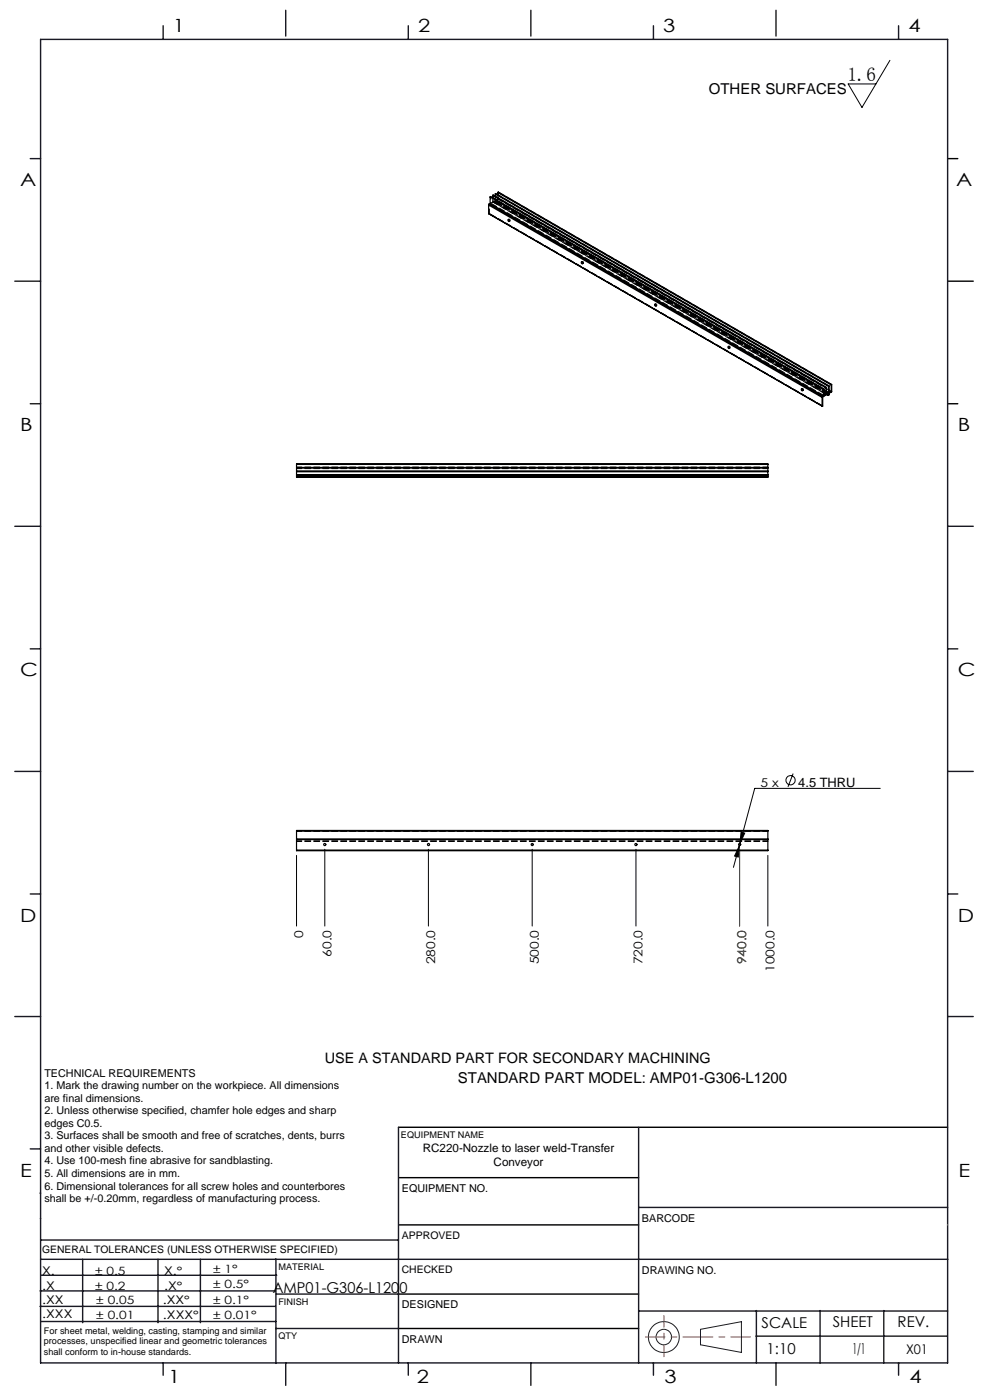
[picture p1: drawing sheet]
<svg xmlns="http://www.w3.org/2000/svg" width="210mm" height="297mm" viewBox="0 0 210 297" stroke-linecap="round" stroke-linejoin="round" font-family="sans-serif">
<g fill="none" stroke="#191924" stroke-width=".21">
<path d="M8.6 231.2v9.4M148.6 282l8.7-1.6v6.5l-8.7-1.6z"/>
<circle cx="140.8" cy="283.7" r="3.3"/>
<circle cx="140.8" cy="283.7" r="1.64"/>
</g>
<path d="M201 33.7h2.2M201 59.7h5.4M201 85.7h2.2M84.5 239.1h116.5M84.6 259.9h50.9M84.6 249.8h50.9M84.6 274.5h50.9M84.5 281.8h51" fill="none" stroke="#000" stroke-width=".3"/>
<path d="M136.9 283.6h22.3" fill="none" stroke="#f00" stroke-width=".21" stroke-dasharray="6.3 1.3 1.3 1.3" stroke-dashoffset="2.2"/>
<path d="M140.8 287.8v-8.7" fill="none" stroke="#f00" stroke-width=".21" stroke-dasharray="6.3 1.3 1.3 1.3" stroke-dashoffset="3.9"/>
<g fill="none" stroke="#191924" stroke-width=".3">
<path d="M8.6 8.4h192.4v280.7h-192.4zM34.6 5.5v2.9M60.6 2.2v5.5M86.6 5.5v2.9M112.6 2.2v5.5M138.6 5.5v2.9M164.6 2.2v5.5M190.6 5.5v2.9M6.4 33.7h2.2M3.1 59.7h5.5M6.4 85.7h2.2M3.1 111.7h5.5"/>
<path d="M201 111.7h5.4M6.4 137.7h2.2M201 137.7h2.2M3.1 163.7h5.5M201 163.7h5.4M6.4 189.6h2.2M201 189.6h2.2M3.1 215.6h5.5M201 215.6h5.4M84.5 239.1v50M135.5 239.1v50M6.4 243.7h2.2"/>
<path d="M8.5 253.1h.1M8.6 258.5h.1M135.5 256.1h65.5M8.5 277.1h49.9M8.5 273.9h49.9M8.6 267.2h192.4M8.6 263.1h75.9M8.8 270.5h49.9M17.5 267.2v13.4M33.5 267.2v13.4M42.5 267.2v13.4M58.5 267.2v22"/>
<path d="M58.6 274.5h26M135.5 278.1h65.5M160.4 278v11.1M174 278v11.1M187.5 278v11.1M8.8 280.3h49.7M34.6 289.1v2.6M58.5 281.8h26M60.6 289.1v4.8M86.6 289.1v2.6M112.6 289.1v4.8M138.6 289.1v2.6"/>
<path d="M160.4 283.5h40.5M164.6 289.1v4.8M190.6 289.1v2.6"/>
</g>
<path d="M201 259.9h.1" fill="none" stroke="#c0c0c0" stroke-width=".21"/>
<g fill="none" stroke="#000" stroke-width=".21">
<path d="M188.8 12.8l-6 10-2.9-5h5.9M156.8 179.4l-.2 2.4-.8-.2zM156.8 179.4l-1.2 4.6M157 179l-.2 .4M157.2 176.5l.8 .2-1 2.3zM168.2 164.1l-1.1 2.8M186.7 167.2h-26.6l-3.1 11.8M62.9 181.5v15M68.9 180.2v16.3M90.9 180.2v16.3M112.9 180.2v16.3M134.9 180.2v16.3"/>
<path d="M156.9 180.2v16.3M162.9 181.5v15"/>
<circle cx="167.7" cy="165.5" r=".99"/>
</g>
<path d="M156.9 180.2v16.3" fill="none" stroke="#808000" stroke-width=".21"/>
<path d="M156.8 179.4l-1 2.2 .8 .2zM157.2 176.5l-.2 2.5 1-2.3z" fill="#000"/>
<g fill="none" stroke="#000" stroke-width=".25">
<path d="M103.6 45.3l70.8 40.9M103.6 43.5l70.8 40.8M103.6 45.3l70.8 40.8M103.6 43.5v1.8M103.8 43.3l-.2 .2M103.8 43.3l70.7 40.8M104 41.8l.1-.1 70.7 40.8M104 41.8l70.7 40.8M104 43.2l70.7 40.8M104 41.8v1.4M104 43.2l-.2 .1M104.5 41.5l.1-.1 70.7 40.8"/>
<path d="M104.5 41.5l70.7 40.8M104.5 41.5v.5M105.1 41.2v-.1l70.8 40.8M105.1 41.2l70.7 40.8M105.1 41.2v.4M105.6 40.8l.1-.1 70.7 40.9M105.6 40.8l70.7 40.9M105.6 40.8v.5M107.9 46.6l.2 .3M107.9 46.6h.1M123.4 55.6h.1M123.4 55.6l.2 .3"/>
<path d="M139 64.6l.2 .3M154.4 73.6a.18 .18 0 0 1 .3 .1 .18 .18 0 0 1-.1 .2zM154.6 73.6h.1M154.6 73.6l.1 .2M62.9 98.5v-.1h100v.1M62.9 99.2v.1M62.9 99.9v.2M62.9 98.5v.7M62.9 99.3v.6M62.9 98.5h100M62.9 99.3h100M62.9 99.2h100"/>
<path d="M62.9 99.9h100M162.9 99.2v.1M162.9 99.9v.2M162.9 98.5v.7M162.9 99.3v.6M170.1 82.5l.2 .3M174.4 84.3v1.8M174.5 84.1l-.1 .2M174.7 82.6l.1-.1v1.5l.4-.3M174.7 84l-.2 .1M174.7 82.6v1.4M174.8 83.4l.4 .3"/>
<path d="M175.2 82.3l.1-.1v1.4l.5-.2M175.2 82.3v1.4M175.3 83.1l.5 .3M175.4 83.7l.3 .2M175.7 83.9v-.4l-1.2 .7v1.9h-.1M175.8 82l.1-.1v1.4l.4-.2M175.8 82v1.4M175.8 83.6h.1M175.9 82.8l.4 .3M175.9 83.6l-.2 .3M176.3 81.7l.1-.1v1.5l-.6 .4v.2l.1-.1M176.3 81.7v1.4"/>
<path d="M62.9 100.7v.1M62.9 101.1v.2h100v-.2M62.9 100.1v.6M62.9 100.8v.3M62.9 100.1h100M62.9 100.8h100M62.9 100.7h100M62.9 101.1h100M162.9 100.7v.1M162.9 100.1v.6M162.9 100.8v.3M62.9 178v.1"/>
<path d="M62.9 176.2v.1M62.9 176.2h100M62.9 178.1h100M62.9 178h100M62.9 176.3v1.7M62.9 178.1v2.2M62.9 176.3h100M162.9 178v.1M162.9 176.2v.1M162.9 176.3v1.7M162.9 178.1v2.2M62.9 180.3v.2h100v-.2"/>
<path d="M62.9 180.3h100"/>
<circle cx="107.9" cy="46.8" r=".18"/>
<circle cx="123.5" cy="55.7" r=".19"/>
<circle cx="139" cy="64.7" r=".18"/>
<circle cx="170.1" cy="82.7" r=".18"/>
<circle cx="68.9" cy="179.2" r=".22"/>
<circle cx="90.9" cy="179.2" r=".22"/>
<circle cx="112.9" cy="179.2" r=".21"/>
<circle cx="134.9" cy="179.2" r=".22"/>
<circle cx="156.9" cy="179.2" r=".22"/>
</g>
<path d="M162.9 99.3h-100M162.9 99.4h-100M162.9 99.1h-100M162.9 101.1h-100M162.9 178.1h-100M162.9 176.3h-100M162.9 176.2h-100M162.9 178.5h-100M162.9 178.4h-100" fill="none" stroke="#000" stroke-width=".21" stroke-dasharray="1.3 .6" stroke-dashoffset=".2"/>
<g fill="none" stroke="#000" stroke-width=".21" stroke-dasharray="1.3 .6">
<path d="M103.8 45.3h-.1M103.8 45.3h.1M104.1 41.7h.1M104.1 43.1l.4-.3M104.6 41.4h.1M104.6 42.8l.5-.3M105 43.1v-.4M105.1 42.9l.1-.1M105.1 42.6v.3M105.2 41v.1M105.2 42.5l.4-.3M105.2 42.8v.1"/>
<path d="M105.2 42.9l-.2 .2M105.7 40.7v.1M107.9 46.5l-.1 .1M108 47l.2-.1M123.5 55.5l-.1 .1M123.6 55.9h.1M139.1 64.5h-.2M139.1 64.9l.2-.1M154.6 73.4l-.1 .1M154.7 73.9l.1-.1M170.2 82.4l-.2 .1M170.3 82.9l.1-.1"/>
<path d="M175.4 83.7l-70.4-40.6M176.4 83.1l-.1-.1M68.7 101.1v.2M69.1 101.3v-.2M90.7 101.1v.2M91.1 101.3v-.2M112.7 101.1v.2M113.1 101.3v-.2M134.7 101.1v.2M135.1 101.3v-.2M156.7 101.1v.2M157.1 101.3v-.2"/>
</g>
<g fill="none" stroke="#000" stroke-width=".21" stroke-dasharray="1.3 .6" stroke-dashoffset="-.2">
<path d="M174.5 86.2l-70.7-40.9M174.5 84.2l-70.7-40.8M174.5 86.1l-70.7-40.8M174.8 82.5l-70.7-40.8M174.8 83.9l-70.7-40.8M175.3 82.2l-70.7-40.8M175.3 83.6l-70.7-40.8M175.7 83.5l-70.7-40.8M175.8 83.5l-70.7-40.9M175.8 83.7l-70.7-40.8M175.9 81.9l-70.7-40.8M175.9 83.3l-70.7-40.8"/>
<path d="M175.9 83.7l-70.7-40.8M176.4 81.6l-70.7-40.8"/>
</g>
<path d="M174.8 83.4l-70.3-40.6M175.3 83.1l-70.2-40.6M175.9 82.8l-70.3-40.6" fill="none" stroke="#000" stroke-width=".21" stroke-dasharray="1.3 .6" stroke-dashoffset=".1"/>
<path d="M104.5 42.8v-.9M105.1 42.5v-.9M105.6 42.2v-.9" fill="none" stroke="#000" stroke-width=".21" stroke-dasharray="1.3 .6" stroke-dashoffset=".5"/>
<path d="M175.8 83.6l-70.6-40.8" fill="none" stroke="#000" stroke-width=".21" stroke-dasharray="1.3 .6" stroke-dashoffset="-.1"/>
<path d="M105.7 42.3l-.6 .3M107.9 46.6a.18 .18 0 0 1 .3 0 .18 .18 0 0 1-.1 .3M123.5 55.6a.18 .18 0 0 1 .2 0 .18 .18 0 0 1-.1 .3M139 64.5a.18 .18 0 0 1 .3 .1 .18 .18 0 0 1-.1 .2M154.6 73.5a.18 .18 0 0 1 .2 .1 .18 .18 0 0 1-.1 .2M170.1 82.5a.18 .18 0 0 1 .3 0 .18 .18 0 0 1-.1 .3" fill="none" stroke="#000" stroke-width=".21" stroke-dasharray="1.3 .6" stroke-dashoffset=".4"/>
<path d="M105.7 40.8v1.5" fill="none" stroke="#000" stroke-width=".21" stroke-dasharray="1.3 .6" stroke-dashoffset=".8"/>
<path d="M104.1 41.7v1.4M104.6 41.4v1.4M105 42.7l-1.2 .7M105.2 41.1v1.4" fill="none" stroke="#000" stroke-width=".21" stroke-dasharray="1.3 .6" stroke-dashoffset=".7"/>
<path d="M103.8 43.4v1.9" fill="none" stroke="#000" stroke-width=".21" stroke-dasharray="1.3 .6" stroke-dashoffset="1"/>
<text font-size="4.1" x="179.7" y="17.2">1.6</text>
<g font-size="3.9">
<text x="36.7" y="6.9">1</text>
<text x="88.7" y="6.9">2</text>
<text x="140.7" y="6.9">3</text>
<text x="192.7" y="6.9">4</text>
<text x="4.2" y="39.5">A</text>
<text x="202.9" y="39.5">A</text>
<text x="4.2" y="91.5">B</text>
<text x="203.2" y="91.5">B</text>
<text x="4.2" y="143.5">C</text>
<text x="203.2" y="143.5">C</text>
<text x="4.2" y="195.5">D</text>
<text x="203.2" y="195.5">D</text>
<text x="4.2" y="249.6">E</text>
<text x="203.3" y="249.6">E</text>
<text x="35.7" y="293.4">1</text>
<text x="88.4" y="293.4">2</text>
<text x="141" y="293.4">3</text>
<text x="193" y="293.4">4</text>
</g>
<g font-size="3.2">
<text x="150.4" y="20">OTHER SURFACES</text>
<text x="97.1" y="229.8">STANDARD PART MODEL: AMP01-G306-L1200</text>
<text x="57.8" y="274.2">AMP01-G306-L1200</text>
<text x="161.6" y="281.7">SCALE</text>
<text x="176.7" y="281.5">SHEET</text>
<text x="190.4" y="281.5">REV.</text>
<text x="162.6" y="287.3">1:10</text>
<text x="180.8" y="287.3">1/1</text>
</g>
<text font-size="3.1" x="68.9" y="225.6">USE A STANDARD PART FOR SECONDARY MACHINING</text>
<text font-size="2.8" x="192.2" y="287.3">X01</text>
<text font-size="2.7" x="169.3" y="166.9">4.5 THRU</text>
<g font-size="2.6">
<text x="161.3" y="166.9">5 x</text>
<text x="64.3" y="198.9" transform="rotate(-90 64.3 198.9)">0</text>
<text x="70.3" y="203" transform="rotate(-90 70.3 203)">60.0</text>
<text x="92.3" y="204.6" transform="rotate(-90 92.3 204.6)">280.0</text>
<text x="114.3" y="204.6" transform="rotate(-90 114.3 204.6)">500.0</text>
<text x="136.3" y="204.6" transform="rotate(-90 136.3 204.6)">720.0</text>
<text x="158.3" y="204.6" transform="rotate(-90 158.3 204.6)">940.0</text>
<text x="164.3" y="206.2" transform="rotate(-90 164.3 206.2)">1000.0</text>
</g>
<g font-size="2.5">
<text x="89.7" y="244.4">RC220-Nozzle to laser weld-Transfer</text>
<text x="104.7" y="247.3">Conveyor</text>
<text x="8.9" y="273.6">.X</text>
<text x="8.9" y="270.4">X.</text>
<text x="34.8" y="273.7">.X°</text>
<text x="34.8" y="270.5">X.°</text>
<text x="9" y="276.7">.XX</text>
<text x="9" y="279.7">.XXX</text>
<text x="34.5" y="276.7">.XX°</text>
<text x="34.6" y="279.8">.XXX°</text>
</g>
<g font-size="2.4">
<text x="45.2" y="270">± 1°</text>
<text x="20.2" y="270.4">± 0.5</text>
<text x="20.2" y="273.7">± 0.2</text>
<text x="45.2" y="273.2">± 0.5°</text>
<text x="20.4" y="279.7">± 0.01</text>
<text x="20.4" y="276.7">± 0.05</text>
<text x="45.2" y="276.7">± 0.1°</text>
<text x="45.2" y="279.7">± 0.01°</text>
</g>
<g font-size="2.3">
<text x="9.4" y="228.4">TECHNICAL REQUIREMENTS</text>
<text x="9.4" y="231.1">1. Mark the drawing number on the workpiece. All dimensions</text>
<text x="9.4" y="233.7">are final dimensions.</text>
<text x="9.4" y="236.4">2. Unless otherwise specified, chamfer hole edges and sharp</text>
<text x="9.4" y="239">edges C0.5.</text>
<text x="9.4" y="241.7">3. Surfaces shall be smooth and free of scratches, dents, burrs</text>
<text x="9.4" y="244.4">and other visible defects.</text>
<text x="9.4" y="247">4. Use 100-mesh fine abrasive for sandblasting.</text>
<text x="9.4" y="249.7">5. All dimensions are in mm.</text>
<text x="9.4" y="252.4">6. Dimensional tolerances for all screw holes and counterbores</text>
<text x="9.4" y="255">shall be +/-0.20mm, regardless of manufacturing process.</text>
<text x="85.2" y="252.9">EQUIPMENT NO.</text>
<text x="136.2" y="259.2">BARCODE</text>
<text x="136.2" y="270.2">DRAWING NO.</text>
<text x="85.2" y="277.6">DESIGNED</text>
<text x="85.2" y="284.9">DRAWN</text>
</g>
<g font-size="2.2">
<text x="85.2" y="262.8">APPROVED</text>
<text x="8.9" y="265.9">GENERAL TOLERANCES (UNLESS OTHERWISE SPECIFIED)</text>
<text x="85.2" y="270.1">CHECKED</text>
</g>
<g font-size="1.9">
<text x="85.1" y="241.5">EQUIPMENT NAME</text>
<text x="59.1" y="269.5">MATERIAL</text>
<text x="59.1" y="276.9">FINISH</text>
<text x="9.3" y="282.9">For sheet metal, welding, casting, stamping and similar</text>
<text x="9.3" y="285.2">processes, unspecified linear and geometric tolerances</text>
<text x="9.3" y="287.4">shall conform to in-house standards.</text>
<text x="59.1" y="284.2">QTY</text>
</g>
</svg>
